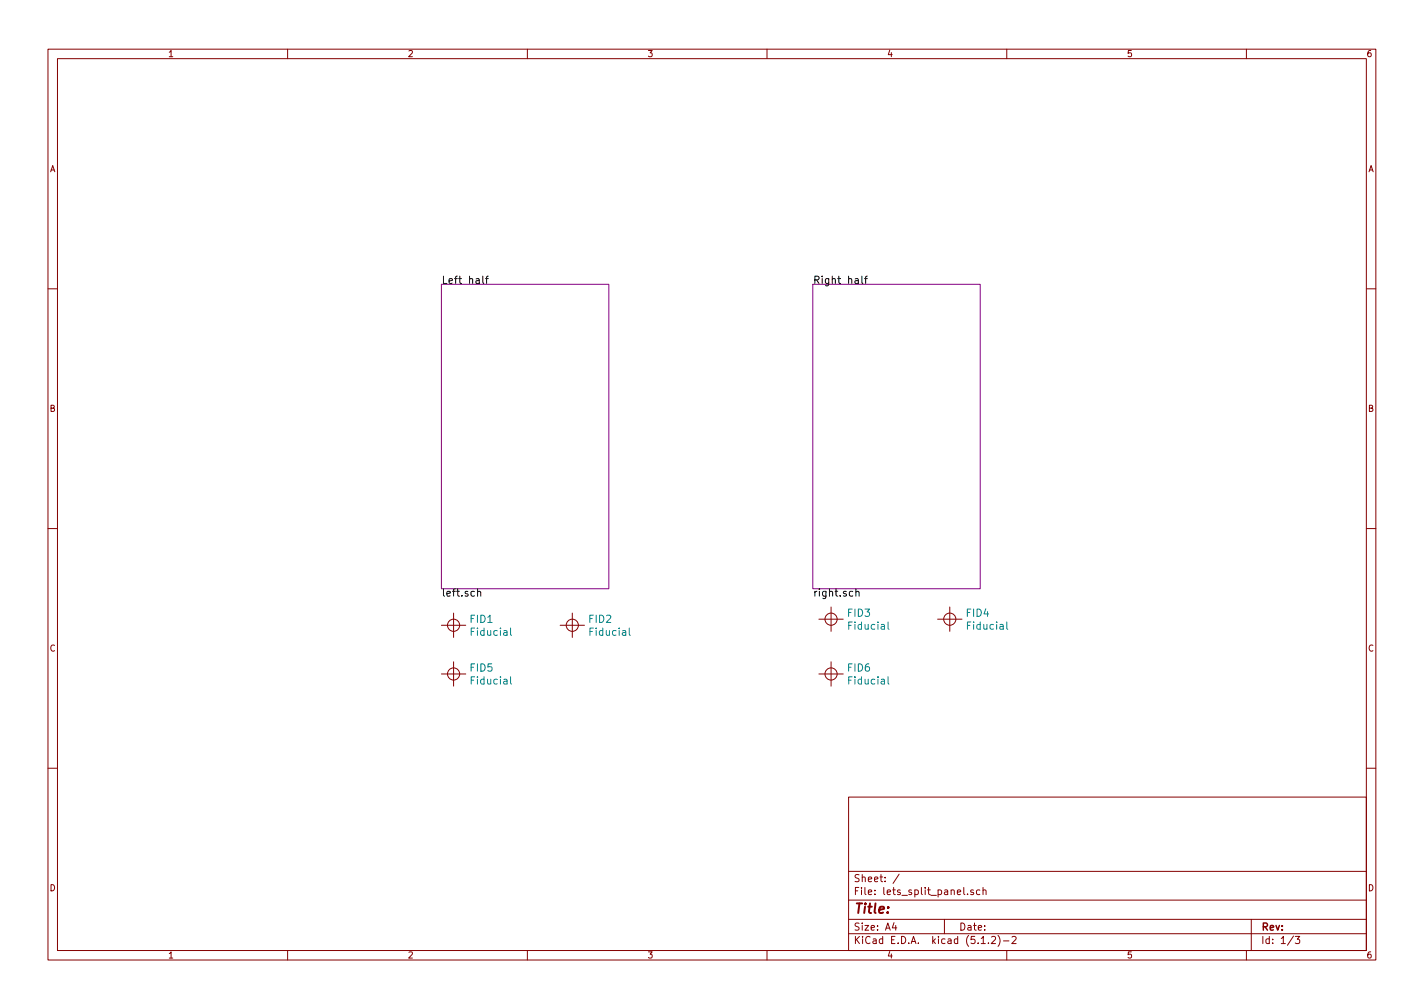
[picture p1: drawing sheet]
<svg xmlns="http://www.w3.org/2000/svg" width="297mm" height="210mm" viewBox="0 0 297 210" stroke-linecap="round" stroke-linejoin="round" font-family="sans-serif">
<g fill="none" stroke="#840000" stroke-width=".21">
<path d="M10 10.3h277v189.9h-277zM12 12.2h273v186.1h-273zM60 10.3v1.9M110 10.3v1.9M160 10.3v1.9M210 10.3v1.9M260 10.3v1.9M10 60.2h2M285 60.2h2M10 110.3h2M285 110.3h2M92.1 130.4h5.1z"/>
<path d="M94.6 127.9v5.1zM94.6 138v5.1zM116.8 130.4h5.1zM119.4 127.9v5.1zM170.8 129.2h5.1zM173.4 126.6v5.1zM173.4 138v5.1zM195.6 129.2h5.1zM198.1 126.6v5.1zM92.1 140.6h5.1zM170.8 140.6h5.1zM10 160.2h2"/>
<path d="M177 166.3h108v32h-108zM285 160.2h2M60 198.3v1.9M110 198.3v1.9M160 198.3v1.9M177 194.8h108M177 191.8h108M177 187.8h108M177 181.8h108M186.5 192.5l-.4 1h1M186.8 193v1M187.6 182.3l-1.3 2"/>
<path d="M197 191.8v3M201.8 186.5v.1M203 185.7l-.3-.1-.2 .2v.2l.5 .2v.3h-.5M204.4 185.7l-.4-.1-.3 .3 .1 .6 .2 .1 .4-.1M204.7 196.8h.8M205.1 185.7l.2-.1 .3 .1 .1 .9M205.1 185.1v1.5M206.2 196.7v.1M206.8 195.5l.6-.2 .2 .2 .1 .3-.9 1h.9M208.2 195.1a1.71 1.71 0 0 1 0 2.3M209.3 196.3h1.2M210 198.3v1.9"/>
<path d="M211.1 195.5l.6-.2 .3 .5-1 1h1M260 198.3v1.9M261 191.8v6.5M269.8 195.2l-1.2 2M270.2 195.3h.9l-.5 .6 .4 .1v.7l-.2 .1-.6-.1"/>
<circle cx="94.6" cy="130.4" r="1.27"/>
<circle cx="119.4" cy="130.4" r="1.27"/>
<circle cx="173.4" cy="129.2" r="1.27"/>
<circle cx="198.1" cy="129.2" r="1.27"/>
<circle cx="94.6" cy="140.6" r="1.27"/>
<circle cx="173.4" cy="140.6" r="1.27"/>
</g>
<path d="M92.1 59.3h34.9v63.5h-34.9zM169.5 59.3h35v63.5h-35z" fill="none" stroke="#840084" stroke-width=".21"/>
<path d="M100.7 57.6v1.3l.2 .2M101.3 58.1h.6M101.9 57.6l-.4 .2v1.3M179.8 57.6v1.3l.2 .2M180.3 58.1h.6M180.9 57.6l-.3 .2v1.3M99.6 123.5l.2-.2 .4 .1 .1 1M99.6 122.8v1.6M178.5 123.5l.3-.2 .3 .1 .1 1M178.5 122.8v1.6" fill="none" stroke="#000" stroke-width=".21"/>
<path d="M106.5 131v1.3l.2 .2M131.3 131v1.3l.2 .2M185.2 129.7v1.3l.2 .3M210 129.7v1.3l.2 .3M106.5 141.2v1.3l.2 .2M185.2 141.2v1.3l.2 .2" fill="none" stroke="#008484" stroke-width=".21"/>
<text font-size="2.8" fill="#840000" x="178" y="190.5">Title:</text>
<g font-size="2.1">
<text x="92.1" y="59.2">Left half</text>
<text x="169.5" y="59.2">Right half</text>
<text x="92.1" y="124.4">left.sch</text>
<text x="169.5" y="124.4">right.sch</text>
</g>
<g font-size="2.1" fill="#008484">
<text x="98.1" y="129.9">FID1</text>
<text x="122.9" y="129.9">FID2</text>
<text x="176.9" y="128.6">FID3</text>
<text x="177.2" y="131.3">Fiducial</text>
<text x="201.7" y="128.6">FID4</text>
<text x="201.9" y="131.3">Fiducial</text>
<text x="98.4" y="132.6">Fiducial</text>
<text x="123.2" y="132.6">Fiducial</text>
<text x="98.1" y="140.1">FID5</text>
<text x="98.4" y="142.8">Fiducial</text>
<text x="176.9" y="140.1">FID6</text>
<text x="177.2" y="142.8">Fiducial</text>
</g>
<g font-size="2.1" fill="#840000">
<text x="178" y="184">Sheet: /</text>
<text x="178" y="186.7">File: lets_split_panel.sch</text>
<text x="178" y="196.9">KiCad E.D.A. kicad (5.1.2)-2</text>
<text x="178" y="194.1">Size: A4</text>
<text x="200" y="194.1">Date:</text>
<text x="263" y="194.1">Rev:</text>
<text x="263" y="196.9">Id: 1/3</text>
</g>
<g font-size="1.8" fill="#840000">
<text x="35" y="11.9">1</text>
<text x="85" y="11.9">2</text>
<text x="135" y="11.9">3</text>
<text x="185" y="11.9">4</text>
<text x="235" y="11.9">5</text>
<text x="285" y="11.9">6</text>
<text x="10.4" y="35.9">A</text>
<text x="285.4" y="35.9">A</text>
<text x="10.4" y="85.9">B</text>
<text x="285.4" y="85.9">B</text>
<text x="10.4" y="135.9">C</text>
<text x="285.4" y="135.9">C</text>
<text x="10.4" y="185.9">D</text>
<text x="285.4" y="185.9">D</text>
<text x="35" y="199.9">1</text>
<text x="85" y="199.9">2</text>
<text x="135" y="199.9">3</text>
<text x="185" y="199.9">4</text>
<text x="235" y="199.9">5</text>
<text x="285" y="199.9">6</text>
</g>
</svg>
